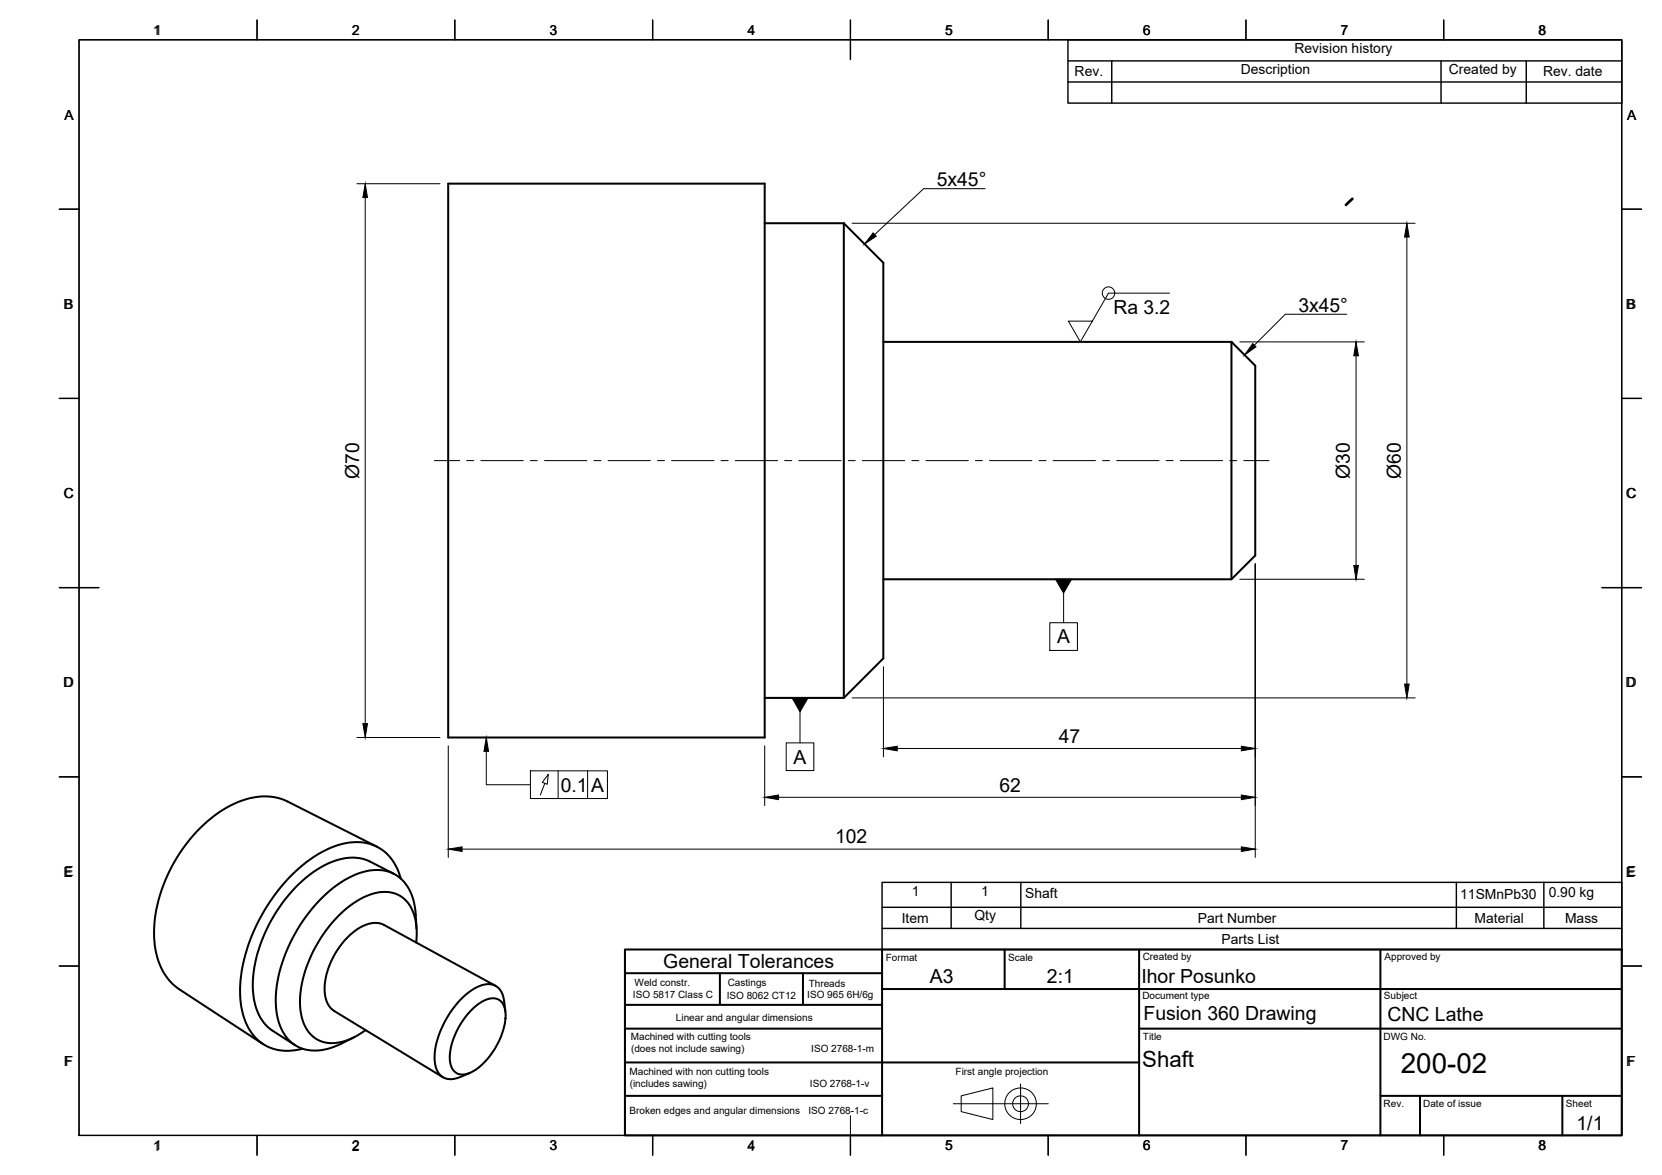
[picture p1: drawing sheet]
<svg xmlns="http://www.w3.org/2000/svg" width="420mm" height="297mm" viewBox="0 0 420 297" stroke-linecap="round" stroke-linejoin="round" font-family="sans-serif">
<!-- layer: Visible -->
<g fill="none" stroke="#000" stroke-width=".51">
<path d="M113.3 46.4h80v140h-80zM193.3 56.4h20M213.3 56.4v120M213.3 56.4l10 10v100l-10 10h-20M223.3 86.4h88M311.3 86.4v60M311.3 86.4l6 6v48l-6 6h-88M95.3 214l-22.6-11.4a15.2 15.2 0 0 0-13.5 .6 37.7 37.7 0 0 0-18.3 21.8 28.3 28.3 0 0 0-.8 18.1 13.8 13.8 0 0 0 5.2 7l21.2 13.8M99.6 220.9l-6-3.1a12.5 12.5 0 0 0-11.6 1 36.8 36.8 0 0 0-16.1 19.8 24.7 24.7 0 0 0-.8 17.1 10.1 10.1 0 0 0 3.8 4.9l5.7 3.6M101.3 222.1a11.5 11.5 0 0 0-9.5-9.1 19.5 19.5 0 0 0-13.3 4.2 44.7 44.7 0 0 0-17.8 32.9 16.6 16.6 0 0 0 4.8 13.1 11.9 11.9 0 0 0 11 1.9M105.2 238.3a12.9 12.9 0 0 0-2.9-11 8.6 8.6 0 0 0-9.5-.8 29.6 29.6 0 0 0-14 14.7 25 25 0 0 0-2.5 16 7.9 7.9 0 0 0 10.8 6l3-1.3 2.3-1.5M105.3 234.8l-.2-3.5a11.8 11.8 0 0 0-5.5-10.4 12.4 12.4 0 0 0-11.5 1.1 37.8 37.8 0 0 0-16.3 20.1 25.3 25.3 0 0 0-1 17.2 9.4 9.4 0 0 0 12.1 5.8l2.5-.9 4.1-2"/>
<path d="M119.2 255.4a7.3 7.3 0 0 1 6.3-2.9 3.7 3.7 0 0 1 2.3 3.7 18.3 18.3 0 0 1-8.5 14.8 3.4 3.4 0 0 1-5.2-1.3 12.8 12.8 0 0 1 1.6-9.6l1.4-2.2zM125.3 249.2l-28.2-15.4a6.7 6.7 0 0 0-7 1.2 19.9 19.9 0 0 0-8 15.5 6 6 0 0 0 2.4 5.1l27.5 16.7M127.8 255.7l-.4-2.6a4.1 4.1 0 0 0-6.1-3.9 20.8 20.8 0 0 0-10.1 11.7 13.3 13.3 0 0 0-.7 9.7 3.9 3.9 0 0 0 5.3 1.9l3-1.3"/>
</g>
<!-- layer: PDF_Visible -->
<path d="M341.9 50.3l-1.6 1.5" fill="none" stroke="#000" stroke-width=".7"/>
<!-- layer: PDF_BORDER -->
<g fill="none" stroke="#000" stroke-width=".36">
<path d="M20 10.1h390v276.9h-390zM65 5.1v5M115 5.1v5M165 5.1v5M215 5.1v10M265 5.1v5M315 5.1v5M365 5.1v5M15 52.9h5M410 52.9h5M15 100.7h5M410 100.7h5"/>
<path d="M15 148.6h10M405 148.6h10M15 196.4h5M410 196.4h5M15 244.2h5M410 244.2h5M65 287v5M115 287v5M165 287v5M215 287v5M265 287v5M315 287v5"/>
<path d="M365 287v5"/>
</g>
<!-- layer: PDF_TITLEBLOCK -->
<g fill="none" stroke="#000" stroke-width=".51">
<path d="M158 246h65M158 254h65M182 246v8M203 246v8M223 240h187v47h-187zM223 240h-65v47h65M223 250h187M254 240v10M288 240v47M349 240v47M158 268.6h130M158 277h65"/>
<path d="M158 260h65M288 260h122M349 277h61M359 277v10M395 277v10"/>
</g>
<!-- layer: PDF_Custom Tables -->
<path d="M270 10.1h140v16h-140zM270 15.4h140M281.1 15.4v10.7M364.3 15.4v10.7M385.8 15.4v10.7M270 20.7h140" fill="none" stroke="#000" stroke-width=".36"/>
<!-- layer: PDF_Parts Lists -->
<path d="M223 223.1h187v16.9h-187zM223 234.7h187M223 229.4h187M240.5 223.1v11.6M258.1 223.1v11.6M368.2 223.1v11.6M390.3 223.1v11.6" fill="none" stroke="#000" stroke-width=".36"/>
<!-- layer: TITLEBLOCK -->
<g fill="none" stroke="#000" stroke-width=".25">
<path d="M241 279h24M243 277l8-2v8l-8-2zM258 274v10"/>
<circle cx="258" cy="279" r="4"/>
<circle cx="258" cy="279" r="2"/>
</g>
<!-- layer: BORDER -->
<g fill="none" stroke="#000" stroke-width=".25">
<path d="M20 10.1h390v276.9h-390zM65 5.1v5M115 5.1v5M165 5.1v5M215 5.1v10M265 5.1v5M315 5.1v5M365 5.1v5M15 52.9h5M410 52.9h5M15 100.7h5M410 100.7h5"/>
<path d="M15 148.6h10M405 148.6h10M15 196.4h5M410 196.4h5M15 244.2h5M410 244.2h5M65 287v5M115 287v5M165 287v5M215 282.1v9.9M265 287v5M315 287v5"/>
<path d="M365 287v5"/>
</g>
<!-- layer: Smart Centers -->
<g fill="none" stroke="#000" stroke-width=".25">
<path d="M109.8 116.4h6.4M118 116.4h1.8M121.6 116.4h10.7M134.1 116.4h1.7M137.6 116.4h10.8M150.1 116.4h1.8M153.7 116.4h10.7M166.2 116.4h1.8M169.8 116.4h10.7M182.3 116.4h1.8M185.9 116.4h10.7M198.4 116.4h1.8"/>
<path d="M201.9 116.4h10.7M214.4 116.4h1.8M218 116.4h10.7M230.5 116.4h1.8M234.1 116.4h10.7M246.6 116.4h1.8M250.1 116.4h10.8M262.7 116.4h1.7M266.2 116.4h10.7M278.7 116.4h1.8M282.3 116.4h10.7M294.8 116.4h1.8"/>
<path d="M298.4 116.4h10.7M310.9 116.4h1.8M314.4 116.4h6.4"/>
</g>
<!-- layer: FD_Dimensions -->
<g fill="none" stroke="#000" stroke-width=".25">
<path d="M90.2 46.4h21M92.3 49.9v133M215.4 56.4h142.4M355.7 59.9v113M313.4 86.4h31.5M342.8 89.9v53M313.4 146.4h31.5M317.3 142.5v74.3M215.4 176.4h142.4M223.3 168.5v22.8M90.2 186.4h21M113.3 188.5v28.3"/>
<path d="M193.3 188.5v15.2M226.8 189.2h87M116.8 214.7h197M196.8 201.6h117"/>
</g>
<path d="M92.3 46.4l.6 3.5h-1.2zM355.7 56.4l.5 3.5h-1.1zM342.8 86.4l.6 3.5h-1.2zM342.2 142.9h1.2l-.6 3.5zM355.1 172.9h1.1l-.5 3.5zM91.7 182.9h1.2l-.6 3.5zM223.3 189.2l3.5-.6v1.2zM313.8 188.6l3.5 .6-3.5 .6zM113.3 214.7l3.5-.6v1.2zM193.3 201.6l3.5-.6v1.1zM313.8 201l3.5 .6-3.5 .5zM313.8 214.1l3.5 .6-3.5 .6z" fill="#000" stroke="#000" stroke-width=".25"/>
<!-- layer: Leaders -->
<path d="M220.7 58.9l.8 .8-2.9 2zM316.7 86.9l.8 .8-2.9 2.1z" fill="#000" stroke="#000" stroke-width=".25"/>
<path d="M249 47.7h-15.5l-12.4 11.6M340.5 79.4h-15.6l-7.8 7.9" fill="none" stroke="#000" stroke-width=".25"/>
<g fill="none" stroke="#000" stroke-width=".25">
<path d="M295.6 74.1h-15.4l-7.1 12.3-3-5.2h6M265.4 157.4h7v7h-7zM268.9 149.9v7.5M202.2 179.9v7.9M122.9 189.9v8.5h11.2M134.1 194.9h19.5v7h-19.5zM137.7 198l-1.1 3M138.6 195.8l-.3 2.5-1.2-.5zM141.1 194.9v7M148.5 194.9v7M198.8 187.8h6.9v7h-6.9z"/>
<circle cx="280.2" cy="74.1" r="1.58"/>
</g>
<path d="M266.8 146.4h4.1l-2 3.5zM200.2 176.4h4.1l-2.1 3.5zM122.9 186.4l.6 3.5h-1.2z" fill="#000" stroke="#000" stroke-width=".25"/>
<text font-size="7" x="354.1" y="271.2">200-02</text>
<text font-size="5.6" x="288.8" y="269.6">Shaft</text>
<g font-size="4.9">
<text x="236.8" y="47">5x45°</text>
<text x="281.5" y="79.4">Ra 3.2</text>
<text x="328.2" y="78.7">3x45°</text>
<text x="90.8" y="121" transform="rotate(-90 90.8 121)">Ø70</text>
<text x="341.3" y="121" transform="rotate(-90 341.3 121)">Ø30</text>
<text x="354.1" y="121" transform="rotate(-90 354.1 121)">Ø60</text>
<text x="267.3" y="162.7">A</text>
<text x="267.7" y="187.8">47</text>
<text x="200.6" y="193">A</text>
<text x="141.8" y="200.1">0.1</text>
<text x="149.4" y="200.1">A</text>
<text x="252.6" y="200.1">62</text>
<text x="211.1" y="213.2">102</text>
<text x="167.7" y="244.7">General Tolerances</text>
<text x="235.1" y="248.5">A3</text>
<text x="264.6" y="248.5">2:1</text>
<text x="288.5" y="248.6">Ihor Posunko</text>
<text x="289.1" y="257.8">Fusion 360 Drawing</text>
<text x="350.7" y="258.2">CNC Lathe</text>
<text x="398.5" y="285.8">1/1</text>
</g>
<g font-size="3.5">
<text x="38.6" y="8.9">11</text>
<text x="88.9" y="8.9">2</text>
<text x="138.9" y="8.8">3</text>
<text x="189" y="8.9">4</text>
<text x="238.9" y="8.8">5</text>
<text x="288.9" y="8.8">6</text>
<text x="338.9" y="8.9">7</text>
<text x="388.9" y="8.8">8</text>
<text x="327.3" y="13.3">Revision history</text>
<text x="271.7" y="19.3">Rev.</text>
<text x="313.7" y="18.7">Description</text>
<text x="366.3" y="18.7">Created by</text>
<text x="390.1" y="19.3">Rev. date</text>
<text x="16.3" y="30.3">A</text>
<text x="411.3" y="30.2">A</text>
<text x="16.1" y="78.1">B</text>
<text x="411.1" y="78.1">B</text>
<text x="16.1" y="125.9">C</text>
<text x="411.1" y="125.9">C</text>
<text x="16" y="173.8">D</text>
<text x="411" y="173.8">D</text>
<text x="16" y="221.6">E</text>
<text x="411" y="221.6">E</text>
<text x="230.5" y="226.6">1</text>
<text x="248" y="226.6">1</text>
<text x="259.2" y="227.1">Shaft</text>
<text x="369.1" y="227.2">11SMnPb30</text>
<text x="391.5" y="226.7">0.90 kg</text>
<text x="228" y="233.3">Item</text>
<text x="246.3" y="232.6">Qty</text>
<text x="302.8" y="233.3">Part Number</text>
<text x="372.8" y="233.3">Material</text>
<text x="395.6" y="233.3">Mass</text>
<text x="308.8" y="238.7">Parts List</text>
<text x="16.2" y="269.4">F</text>
<text x="411.1" y="269.4">F</text>
<text x="38.6" y="290.9">1</text>
<text x="88.9" y="290.9">2</text>
<text x="138.9" y="290.8">3</text>
<text x="189" y="290.9">4</text>
<text x="238.9" y="290.8">5</text>
<text x="288.9" y="290.8">6</text>
<text x="338.9" y="290.8">7</text>
<text x="388.9" y="290.8">8</text>
</g>
<g font-size="2.5">
<text x="223.9" y="242.8">Format</text>
<text x="254.9" y="242.9">Scale</text>
<text x="288.9" y="242.6">Created by</text>
<text x="350" y="242.6">Approved by</text>
<text x="160.4" y="249.4">Weld constr.</text>
<text x="184" y="249.2">Castings</text>
<text x="204.4" y="249.5">Threads</text>
<text x="160" y="252.4">ISO 5817 Class C</text>
<text x="183.7" y="252.5">ISO 8062 CT12</text>
<text x="204.1" y="252.3">ISO 965 6H/6g</text>
<text x="288.8" y="252.6">Document type</text>
<text x="349.9" y="252.6">Subject</text>
<text x="159.5" y="262.9">Machined with cutting tools</text>
<text x="170.9" y="258.1">Linear and angular dimensions</text>
<text x="288.9" y="262.9">Title</text>
<text x="349.8" y="262.9">DWG No.</text>
<text x="159.5" y="265.9">(does not include sawing)</text>
<text x="205.1" y="265.9">ISO 2768-1-m</text>
<text x="159.1" y="271.8">Machined with non cutting tools</text>
<text x="159.2" y="274.9">(includes sawing)</text>
<text x="204.7" y="274.9">ISO 2768-1-v</text>
<text x="241.6" y="271.8">First angle projection</text>
<text x="159.1" y="281.5">Broken edges and angular dimensions</text>
<text x="204.4" y="281.5">ISO 2768-1-c</text>
<text x="349.8" y="279.9">Rev.</text>
<text x="359.8" y="279.9">Date of issue</text>
<text x="395.9" y="279.9">Sheet</text>
</g>
</svg>
